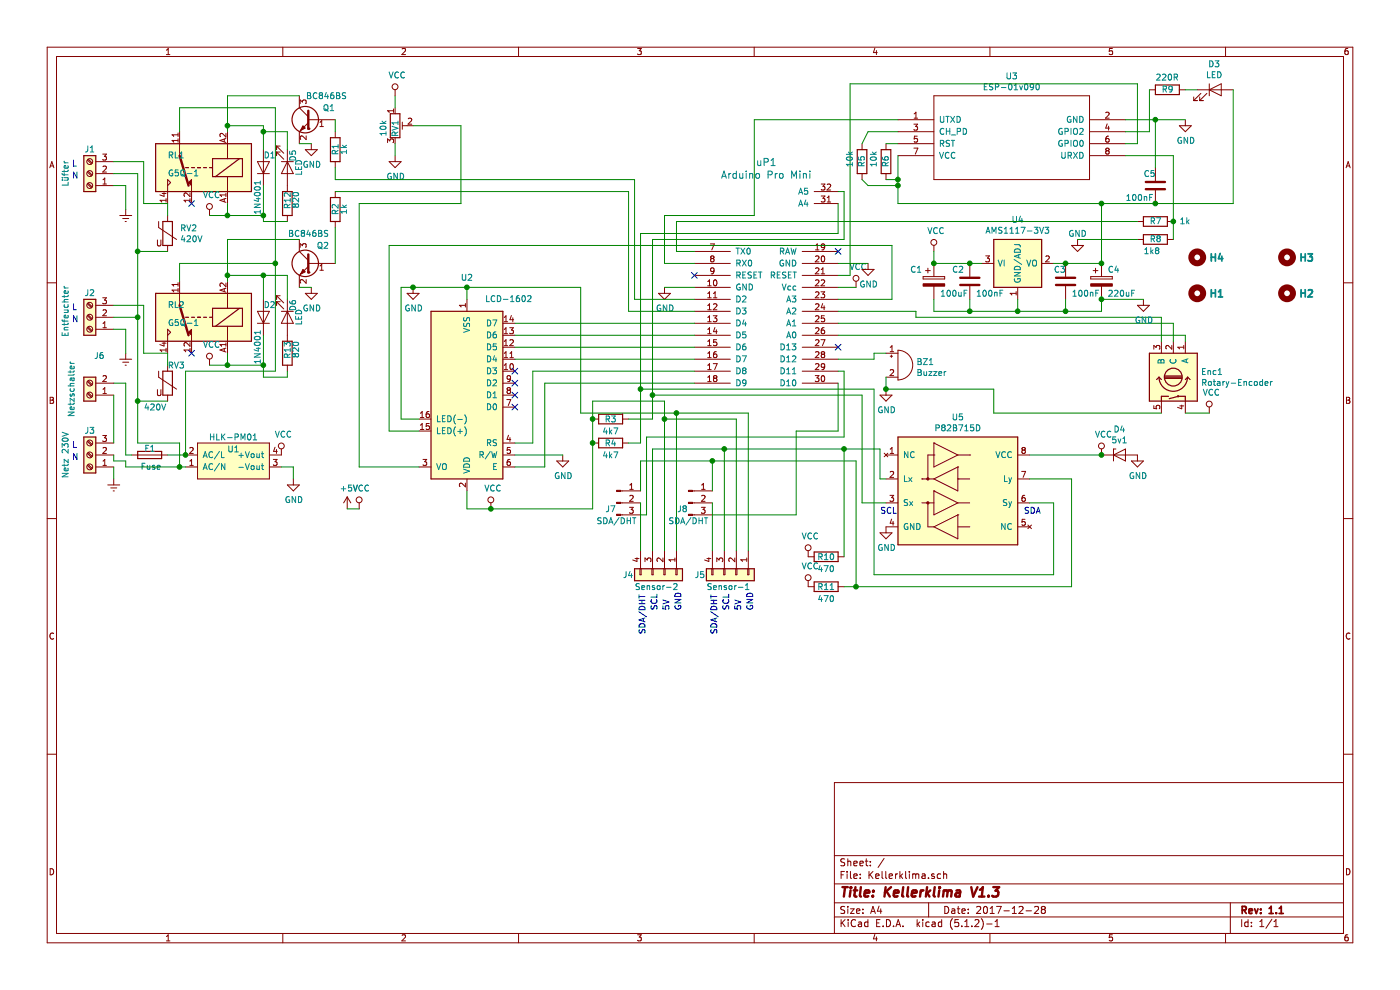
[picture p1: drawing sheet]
EESchema Schematic File Version 4
LIBS:Kellerklima-cache
EELAYER 26 0
EELAYER END
$Descr A4 11693 8268
encoding utf-8
Sheet 1 1
Title "Kellerklima V1.3"
Date "2017-12-28"
Rev "1.1"
Comp ""
Comment1 ""
Comment2 ""
Comment3 ""
Comment4 ""
$EndDescr
$Comp
L ac-dc:IRM-02-3.3 U1
U 1 1
P 1550 3900
F 0 "U1" H 1950 4050 50  0000 C CNN
F 1 "HLK-PM01" H 1950 4150 50  0000 C CNN
F 2 "Converters_DCDC_ACDC:ACDC-Converter_MeanWell-IRM-02-x" H 1550 3600 50  0001 C CNN
F 3 "" H 1550 3500 50  0001 C CNN
	1    1550 3900
	1    0    0    -1  
$EndComp
$Comp
L Connector:Screw_Terminal_01x03 J3
U 1 1
P 750 3800
F 0 "J3" H 750 3600 50  0000 C CNN
F 1 "Netz 230V" V 950 3800 50  0000 C CNN
F 2 "TerminalBlock_Phoenix:TerminalBlock_Phoenix_MKDS1.5-3pol" H 750 3475 50  0001 C CNN
F 3 "" H 725 3900 50  0001 C CNN
	1    750  3800
	-1   0    0    1   
$EndComp
$Comp
L Connector:Screw_Terminal_01x03 J1
U 1 1
P 750 1450
F 0 "J1" H 750 1250 50  0000 C CNN
F 1 "Lüfter" V 950 1450 50  0000 C CNN
F 2 "TerminalBlock_Phoenix:TerminalBlock_Phoenix_MKDS1.5-3pol" H 750 1125 50  0001 C CNN
F 3 "" H 725 1550 50  0001 C CNN
	1    750  1450
	-1   0    0    1   
$EndComp
$Comp
L Connector:Screw_Terminal_01x03 J2
U 1 1
P 750 2650
F 0 "J2" H 750 2450 50  0000 C CNN
F 1 "Entfeuchter" V 950 2600 50  0000 C CNN
F 2 "TerminalBlock_Phoenix:TerminalBlock_Phoenix_MKDS1.5-3pol" H 750 2325 50  0001 C CNN
F 3 "" H 725 2750 50  0001 C CNN
	1    750  2650
	-1   0    0    1   
$EndComp
$Comp
L device:Buzzer BZ1
U 1 1
P 7500 3050
F 0 "BZ1" H 7653 3079 50  0000 L CNN
F 1 "Buzzer" H 7653 2988 50  0000 L CNN
F 2 "" V 7475 3150 50  0001 C CNN
F 3 "" V 7475 3150 50  0001 C CNN
	1    7500 3050
	1    0    0    -1  
$EndComp
$Comp
L Display:WC1602A U2
U 1 1
P 3900 3300
F 0 "U2" H 3900 2322 50  0000 C CNN
F 1 "LCD-1602" H 3550 2500 50  0000 C CNN
F 2 "Displays:WC1602A" H 3920 2380 50  0001 C CNN
F 3 "" H 4400 3000 50  0001 C CNN
	1    3900 3300
	-1   0    0    1   
$EndComp
$Comp
L device:Fuse F1
U 1 1
P 1250 3800
F 0 "F1" V 1300 3750 50  0000 L CNN
F 1 "Fuse" V 1150 3700 50  0000 L CNN
F 2 "" V 1180 3800 50  0001 C CNN
F 3 "" H 1250 3800 50  0001 C CNN
	1    1250 3800
	0    -1   -1   0   
$EndComp
$Comp
L Kellerklima-rescue:POT_TRIM-device RV1
U 1 1
P 3300 1050
F 0 "RV1" V 3300 1100 50  0000 R CNN
F 1 "10k" V 3200 1100 50  0000 R CNN
F 2 "" H 3300 1050 50  0001 C CNN
F 3 "" H 3300 1050 50  0001 C CNN
	1    3300 1050
	1    0    0    -1  
$EndComp
$Comp
L Kellerklima-rescue:ARDUPROMINI-6-ArduProMiniTKB uP1
U 1 1
P 7000 1000
F 0 "uP1" H 6400 647 60  0000 C CNN
F 1 "Arduino Pro Mini" H 6400 541 60  0000 C CNN
F 2 "" H 6111 941 60  0001 C CNN
F 3 "" H 7000 1000 60  0000 C CNN
	1    7000 1000
	1    0    0    -1  
$EndComp
$Comp
L Kellerklima-rescue:ESP-01v090-ESP8266 U3
U 1 1
P 8450 1150
F 0 "U3" H 8450 1665 50  0000 C CNN
F 1 "ESP-01v090" H 8450 1574 50  0000 C CNN
F 2 "Connector_PinSocket_2.54mm:PinSocket_2x04_P2.54mm_Vertical" H 8450 1150 50  0001 C CNN
F 3 "" H 8450 1150 50  0001 C CNN
	1    8450 1150
	1    0    0    -1  
$EndComp
$Comp
L power:VCC #PWR019
U 1 1
P 7150 2400
F 0 "#PWR019" H 7150 2250 50  0001 C CNN
F 1 "VCC" H 7167 2573 50  0000 C CNN
F 2 "" H 7150 2400 50  0001 C CNN
F 3 "" H 7150 2400 50  0001 C CNN
	1    7150 2400
	1    0    0    -1  
$EndComp
$Comp
L power:VCC #PWR017
U 1 1
P 4100 4250
F 0 "#PWR017" H 4100 4100 50  0001 C CNN
F 1 "VCC" H 4117 4423 50  0000 C CNN
F 2 "" H 4100 4250 50  0001 C CNN
F 3 "" H 4100 4250 50  0001 C CNN
	1    4100 4250
	1    0    0    -1  
$EndComp
$Comp
L power:VCC #PWR014
U 1 1
P 3300 800
F 0 "#PWR014" H 3300 650 50  0001 C CNN
F 1 "VCC" H 3317 973 50  0000 C CNN
F 2 "" H 3300 800 50  0001 C CNN
F 3 "" H 3300 800 50  0001 C CNN
	1    3300 800 
	1    0    0    -1  
$EndComp
$Comp
L power:VCC #PWR08
U 1 1
P 2350 3800
F 0 "#PWR08" H 2350 3650 50  0001 C CNN
F 1 "VCC" H 2367 3973 50  0000 C CNN
F 2 "" H 2350 3800 50  0001 C CNN
F 3 "" H 2350 3800 50  0001 C CNN
	1    2350 3800
	1    0    0    -1  
$EndComp
$Comp
L power:GND #PWR09
U 1 1
P 2450 4000
F 0 "#PWR09" H 2450 3750 50  0001 C CNN
F 1 "GND" H 2455 3827 50  0000 C CNN
F 2 "" H 2450 4000 50  0001 C CNN
F 3 "" H 2450 4000 50  0001 C CNN
	1    2450 4000
	1    0    0    -1  
$EndComp
$Comp
L power:GND #PWR016
U 1 1
P 3450 2400
F 0 "#PWR016" H 3450 2150 50  0001 C CNN
F 1 "GND" H 3455 2227 50  0000 C CNN
F 2 "" H 3450 2400 50  0001 C CNN
F 3 "" H 3450 2400 50  0001 C CNN
	1    3450 2400
	1    0    0    -1  
$EndComp
$Comp
L power:GND #PWR020
U 1 1
P 7250 2200
F 0 "#PWR020" H 7250 1950 50  0001 C CNN
F 1 "GND" H 7255 2027 50  0000 C CNN
F 2 "" H 7250 2200 50  0001 C CNN
F 3 "" H 7250 2200 50  0001 C CNN
	1    7250 2200
	1    0    0    -1  
$EndComp
$Comp
L power:GND #PWR018
U 1 1
P 5550 2400
F 0 "#PWR018" H 5550 2150 50  0001 C CNN
F 1 "GND" H 5555 2227 50  0000 C CNN
F 2 "" H 5550 2400 50  0001 C CNN
F 3 "" H 5550 2400 50  0001 C CNN
	1    5550 2400
	1    0    0    -1  
$EndComp
$Comp
L power:GND #PWR015
U 1 1
P 3300 1300
F 0 "#PWR015" H 3300 1050 50  0001 C CNN
F 1 "GND" H 3305 1127 50  0000 C CNN
F 2 "" H 3300 1300 50  0001 C CNN
F 3 "" H 3300 1300 50  0001 C CNN
	1    3300 1300
	1    0    0    -1  
$EndComp
$Comp
L power:GND #PWR026
U 1 1
P 9900 1000
F 0 "#PWR026" H 9900 750 50  0001 C CNN
F 1 "GND" H 9905 827 50  0000 C CNN
F 2 "" H 9900 1000 50  0001 C CNN
F 3 "" H 9900 1000 50  0001 C CNN
	1    9900 1000
	1    0    0    -1  
$EndComp
$Comp
L Kellerklima-rescue:LM1117-3.3-AMS1117-3V3 U4
U 1 1
P 8500 2200
F 0 "U4" H 8500 2567 50  0000 C CNN
F 1 "AMS1117-3V3" H 8500 2476 50  0000 C CNN
F 2 "" H 8500 2476 50  0001 C CNN
F 3 "" H 8500 2476 50  0001 C CNN
F 4 "LM1117 800-mA Low-Dropout Linear Regulator" H 8900 2250 61  0001 C CNN "DESC"
F 5 "Texas Instruments" H 8700 2050 61  0001 C CNN "MFG_NAME"
F 6 "LM1117" H 8800 2150 61  0001 C CNN "MPN"
	1    8500 2200
	1    0    0    -1  
$EndComp
$Comp
L device:CP C1
U 1 1
P 7800 2350
F 0 "C1" H 7600 2450 50  0000 L CNN
F 1 "100uF" H 7850 2250 50  0000 L CNN
F 2 "" H 7838 2200 50  0001 C CNN
F 3 "" H 7800 2350 50  0001 C CNN
	1    7800 2350
	1    0    0    -1  
$EndComp
$Comp
L device:CP C4
U 1 1
P 9200 2350
F 0 "C4" H 9250 2450 50  0000 L CNN
F 1 "220uF" H 9250 2250 50  0000 L CNN
F 2 "" H 9238 2200 50  0001 C CNN
F 3 "" H 9200 2350 50  0001 C CNN
	1    9200 2350
	1    0    0    -1  
$EndComp
$Comp
L device:C C2
U 1 1
P 8100 2350
F 0 "C2" H 7950 2450 50  0000 L CNN
F 1 "100nF" H 8150 2250 50  0000 L CNN
F 2 "" H 8138 2200 50  0001 C CNN
F 3 "" H 8100 2350 50  0001 C CNN
	1    8100 2350
	1    0    0    -1  
$EndComp
$Comp
L device:C C3
U 1 1
P 8900 2350
F 0 "C3" H 8800 2450 50  0000 L CNN
F 1 "100nF" H 8950 2250 50  0000 L CNN
F 2 "" H 8938 2200 50  0001 C CNN
F 3 "" H 8900 2350 50  0001 C CNN
	1    8900 2350
	1    0    0    -1  
$EndComp
$Comp
L Relay:FINDER-40.51 RL1
U 1 1
P 1700 1400
F 0 "RL1" H 2000 1300 50  0000 R CNN
F 1 "G5Q-1" H 2000 1450 50  0000 R CNN
F 2 "Relays_THT:Relay_SPDT_Finder_40.51" H 2350 1550 50  0001 L CNN
F 3 "" H 1470 1691 50  0001 R CNN
	1    1700 1400
	-1   0    0    1   
$EndComp
$Comp
L Relay:FINDER-40.51 RL2
U 1 1
P 1700 2650
F 0 "RL2" H 2000 2550 50  0000 R CNN
F 1 "G5Q-1" H 2000 2700 50  0000 R CNN
F 2 "Relays_THT:Relay_SPDT_Finder_40.51" H 2350 2800 50  0001 L CNN
F 3 "" H 1470 2941 50  0001 R CNN
	1    1700 2650
	-1   0    0    1   
$EndComp
Wire Wire Line
	1200 1700 1400 1700
Wire Wire Line
	1200 2950 1400 2950
$Comp
L power:Earth #PWR05
U 1 1
P 950 4000
F 0 "#PWR05" H 950 3750 50  0001 C CNN
F 1 "Earth" H 950 3850 50  0001 C CNN
F 2 "" H 950 4000 50  0001 C CNN
F 3 "" H 950 4000 50  0001 C CNN
	1    950  4000
	1    0    0    -1  
$EndComp
$Comp
L power:Earth #PWR03
U 1 1
P 1050 1750
F 0 "#PWR03" H 1050 1500 50  0001 C CNN
F 1 "Earth" H 1050 1600 50  0001 C CNN
F 2 "" H 1050 1750 50  0001 C CNN
F 3 "" H 1050 1750 50  0001 C CNN
	1    1050 1750
	1    0    0    -1  
$EndComp
$Comp
L power:Earth #PWR04
U 1 1
P 1050 2950
F 0 "#PWR04" H 1050 2700 50  0001 C CNN
F 1 "Earth" H 1050 2800 50  0001 C CNN
F 2 "" H 1050 2950 50  0001 C CNN
F 3 "" H 1050 2950 50  0001 C CNN
	1    1050 2950
	1    0    0    -1  
$EndComp
Wire Wire Line
	1150 3700 1150 3350
Wire Wire Line
	1150 2650 950  2650
Wire Wire Line
	1150 2650 1150 2100
Wire Wire Line
	1150 1450 950  1450
Connection ~ 1150 2650
Wire Wire Line
	1150 3700 1500 3700
Wire Wire Line
	1400 3800 1550 3800
Wire Wire Line
	1550 3800 1550 3100
Wire Wire Line
	1550 3100 2300 3100
Wire Wire Line
	2300 3100 2300 2200
Wire Wire Line
	2300 2200 1500 2200
Connection ~ 1550 3800
Connection ~ 2300 2200
Wire Wire Line
	3300 800  3300 900 
Wire Wire Line
	3300 1200 3300 1300
Wire Wire Line
	2350 3900 2450 3900
Wire Wire Line
	2450 3900 2450 4000
Wire Wire Line
	5800 2400 5550 2400
Wire Wire Line
	7000 2400 7150 2400
Wire Wire Line
	8100 2200 8200 2200
Wire Wire Line
	8500 2500 8500 2600
Wire Wire Line
	8500 2600 8100 2600
Wire Wire Line
	8100 2600 8100 2500
Connection ~ 8500 2600
Wire Wire Line
	8500 2600 8900 2600
Wire Wire Line
	8900 2600 8900 2500
Wire Wire Line
	8900 2600 9200 2600
Wire Wire Line
	9200 2600 9200 2500
Connection ~ 8900 2600
Wire Wire Line
	8100 2600 7800 2600
Wire Wire Line
	7800 2600 7800 2500
Connection ~ 8100 2600
Wire Wire Line
	7800 2200 8100 2200
Connection ~ 8100 2200
Wire Wire Line
	8800 2200 8900 2200
Wire Wire Line
	8900 2200 9200 2200
Connection ~ 8900 2200
$Comp
L power:GND #PWR025
U 1 1
P 9000 2000
F 0 "#PWR025" H 9000 1750 50  0001 C CNN
F 1 "GND" H 9000 2050 50  0000 C CNN
F 2 "" H 9000 2000 50  0001 C CNN
F 3 "" H 9000 2000 50  0001 C CNN
	1    9000 2000
	1    0    0    -1  
$EndComp
$Comp
L power:VCC #PWR022
U 1 1
P 7800 2100
F 0 "#PWR022" H 7800 1950 50  0001 C CNN
F 1 "VCC" H 7817 2273 50  0000 C CNN
F 2 "" H 7800 2100 50  0001 C CNN
F 3 "" H 7800 2100 50  0001 C CNN
	1    7800 2100
	1    0    0    -1  
$EndComp
Wire Wire Line
	7800 2100 7800 2200
Connection ~ 7800 2200
Wire Wire Line
	9200 2200 9200 1700
Wire Wire Line
	9200 1700 7500 1700
Wire Wire Line
	7500 1700 7500 1550
Connection ~ 9200 2200
Wire Wire Line
	9400 1000 9650 1000
Wire Wire Line
	3450 1050 3850 1050
$Comp
L Transistor:BC817W Q1
U 1 1
P 2600 1000
F 0 "Q1" H 2400 1100 50  0000 L CNN
F 1 "BC846BS" H 2300 1200 50  0000 L CNN
F 2 "TO_SOT_Packages_SMD:SOT-323" H 2800 1100 50  0001 C CNN
F 3 "" H 2600 1000 50  0001 C CNN
	1    2600 1000
	-1   0    0    -1  
$EndComp
$Comp
L Transistor:BC817W Q2
U 1 1
P 2600 2200
F 0 "Q2" H 2450 2350 50  0000 L CNN
F 1 "BC846BS" H 2450 2450 50  0000 L CNN
F 2 "TO_SOT_Packages_SMD:SOT-323" H 2800 2300 50  0001 C CNN
F 3 "" H 2600 2200 50  0001 C CNN
	1    2600 2200
	-1   0    0    -1  
$EndComp
Wire Wire Line
	2300 900  2300 2200
$Comp
L device:R R1
U 1 1
P 2800 1250
F 0 "R1" V 2800 1200 50  0000 L CNN
F 1 "1k" V 2870 1205 50  0000 L CNN
F 2 "" V 2730 1250 50  0001 C CNN
F 3 "" H 2800 1250 50  0001 C CNN
	1    2800 1250
	1    0    0    -1  
$EndComp
$Comp
L device:R R2
U 1 1
P 2800 1750
F 0 "R2" V 2800 1700 50  0000 L CNN
F 1 "1k" V 2870 1705 50  0000 L CNN
F 2 "" V 2730 1750 50  0001 C CNN
F 3 "" H 2800 1750 50  0001 C CNN
	1    2800 1750
	1    0    0    -1  
$EndComp
Wire Wire Line
	2800 1000 2800 1100
Wire Wire Line
	2800 1400 2800 1500
Wire Wire Line
	2800 1500 5300 1500
Wire Wire Line
	2800 1600 5250 1600
$Comp
L power:GND #PWR011
U 1 1
P 2600 2400
F 0 "#PWR011" H 2600 2150 50  0001 C CNN
F 1 "GND" H 2605 2227 50  0000 C CNN
F 2 "" H 2600 2400 50  0001 C CNN
F 3 "" H 2600 2400 50  0001 C CNN
	1    2600 2400
	1    0    0    -1  
$EndComp
$Comp
L power:GND #PWR010
U 1 1
P 2600 1200
F 0 "#PWR010" H 2600 950 50  0001 C CNN
F 1 "GND" H 2605 1027 50  0000 C CNN
F 2 "" H 2600 1200 50  0001 C CNN
F 3 "" H 2600 1200 50  0001 C CNN
	1    2600 1200
	1    0    0    -1  
$EndComp
Wire Wire Line
	2500 1200 2600 1200
Wire Wire Line
	2500 2400 2600 2400
$Comp
L power:VCC #PWR06
U 1 1
P 1750 1800
F 0 "#PWR06" H 1750 1650 50  0001 C CNN
F 1 "VCC" H 1767 1973 50  0000 C CNN
F 2 "" H 1750 1800 50  0001 C CNN
F 3 "" H 1750 1800 50  0001 C CNN
	1    1750 1800
	1    0    0    -1  
$EndComp
$Comp
L power:VCC #PWR07
U 1 1
P 1750 3050
F 0 "#PWR07" H 1750 2900 50  0001 C CNN
F 1 "VCC" H 1767 3223 50  0000 C CNN
F 2 "" H 1750 3050 50  0001 C CNN
F 3 "" H 1750 3050 50  0001 C CNN
	1    1750 3050
	1    0    0    -1  
$EndComp
Wire Wire Line
	1750 1800 1900 1800
Wire Wire Line
	1900 1800 1900 1700
Wire Wire Line
	1750 3050 1900 3050
Wire Wire Line
	1900 3050 1900 2950
$Comp
L Diode:1N4001 D2
U 1 1
P 2200 2650
F 0 "D2" V 2300 2650 50  0000 R CNN
F 1 "1N4001" H 2100 2700 50  0000 R CNN
F 2 "Diode_THT:D_DO-41_SOD81_P10.16mm_Horizontal" H 2200 2475 50  0001 C CNN
F 3 "" H 2200 2650 50  0001 C CNN
	1    2200 2650
	0    -1   -1   0   
$EndComp
$Comp
L Diode:1N4001 D1
U 1 1
P 2200 1400
F 0 "D1" V 2300 1400 50  0000 R CNN
F 1 "1N4001" H 2100 1450 50  0000 R CNN
F 2 "Diode_THT:D_DO-41_SOD81_P10.16mm_Horizontal" H 2200 1225 50  0001 C CNN
F 3 "" H 2200 1400 50  0001 C CNN
	1    2200 1400
	0    -1   -1   0   
$EndComp
Wire Wire Line
	1900 3050 2200 3050
Connection ~ 1900 3050
Wire Wire Line
	1900 1800 2200 1800
Connection ~ 1900 1800
Wire Wire Line
	2200 1250 2200 1100
Wire Wire Line
	2800 1900 2800 2200
$Comp
L power:VCC #PWR023
U 1 1
P 10100 3450
F 0 "#PWR023" H 10100 3300 50  0001 C CNN
F 1 "VCC" H 10117 3623 50  0000 C CNN
F 2 "" H 10100 3450 50  0001 C CNN
F 3 "" H 10100 3450 50  0001 C CNN
	1    10100 3450
	1    0    0    -1  
$EndComp
$Comp
L power:GND #PWR021
U 1 1
P 7400 3250
F 0 "#PWR021" H 7400 3000 50  0001 C CNN
F 1 "GND" H 7405 3077 50  0000 C CNN
F 2 "" H 7400 3250 50  0001 C CNN
F 3 "" H 7400 3250 50  0001 C CNN
	1    7400 3250
	1    0    0    -1  
$EndComp
Wire Wire Line
	7400 3250 8300 3250
Wire Wire Line
	7250 2200 7000 2200
Wire Wire Line
	5300 1500 5300 2500
Wire Wire Line
	5300 2500 5800 2500
Wire Wire Line
	5250 1600 5250 2600
Wire Wire Line
	5250 2600 5800 2600
Wire Wire Line
	7650 2650 7650 2600
Wire Wire Line
	7650 2600 7000 2600
Wire Wire Line
	7400 3150 7400 3250
$Comp
L Kellerklima-rescue:Conn_01x04-Connector J5
U 1 1
P 6150 4800
F 0 "J5" V 6150 4450 50  0000 L CNN
F 1 "Sensor-1" V 6250 4550 50  0000 L CNN
F 2 "" H 6150 5000 50  0001 C CNN
F 3 "" H 6150 5000 50  0001 C CNN
	1    6150 4800
	0    1    1    0   
$EndComp
$Comp
L Kellerklima-rescue:Conn_01x04-Connector J4
U 1 1
P 5550 4800
F 0 "J4" V 5550 4450 50  0000 L CNN
F 1 "Sensor-2" V 5650 4550 50  0000 L CNN
F 2 "" H 5550 5000 50  0001 C CNN
F 3 "" H 5550 5000 50  0001 C CNN
	1    5550 4800
	0    1    1    0   
$EndComp
Wire Wire Line
	7050 3100 7000 3100
Wire Wire Line
	5650 3450 4850 3450
Connection ~ 5550 3500
Wire Wire Line
	7000 1700 7000 1950
Wire Wire Line
	7000 1950 5350 1950
Wire Wire Line
	5350 1950 5350 3250
Wire Wire Line
	7000 1600 7050 1600
Wire Wire Line
	7050 1600 7050 2000
Wire Wire Line
	7050 2000 5450 2000
$Comp
L device:R R4
U 1 1
P 5100 3700
F 0 "R4" V 5100 3700 50  0000 C CNN
F 1 "4k7" V 5200 3700 50  0000 C CNN
F 2 "" V 5030 3700 50  0001 C CNN
F 3 "" H 5100 3700 50  0001 C CNN
	1    5100 3700
	0    1    1    0   
$EndComp
$Comp
L device:R R3
U 1 1
P 5100 3500
F 0 "R3" V 5100 3500 50  0000 C CNN
F 1 "4k7" V 5200 3500 50  0000 C CNN
F 2 "" V 5030 3500 50  0001 C CNN
F 3 "" H 5100 3500 50  0001 C CNN
	1    5100 3500
	0    1    1    0   
$EndComp
Wire Wire Line
	5250 3700 5350 3700
Wire Wire Line
	5250 3500 5450 3500
Wire Wire Line
	3850 1050 3850 1700
Wire Wire Line
	3850 1700 3000 1700
Wire Wire Line
	3000 1700 3000 3900
Wire Wire Line
	3000 3900 3500 3900
Wire Wire Line
	3450 2400 3900 2400
Wire Wire Line
	3900 2400 3900 2500
Wire Wire Line
	3500 3500 3350 3500
Wire Wire Line
	3350 3500 3350 2400
Wire Wire Line
	3350 2400 3450 2400
Connection ~ 3450 2400
Wire Wire Line
	3900 4100 3900 4250
Wire Wire Line
	3900 4250 4100 4250
Wire Wire Line
	4850 2400 3900 2400
Wire Wire Line
	4850 2400 4850 3450
Connection ~ 3900 2400
Wire Wire Line
	4950 3700 4950 4250
Wire Wire Line
	4950 4250 4100 4250
Connection ~ 4100 4250
Wire Wire Line
	4300 2700 5800 2700
Wire Wire Line
	4300 2800 5800 2800
Wire Wire Line
	4300 2900 5800 2900
Wire Wire Line
	4300 3000 5800 3000
Connection ~ 4950 3700
Wire Wire Line
	4950 3500 4950 3700
Connection ~ 5650 3450
Connection ~ 4950 3500
Wire Wire Line
	6650 3600 7000 3600
Wire Wire Line
	7050 3100 7050 3650
Wire Wire Line
	7000 3200 7000 3600
Wire Wire Line
	4950 3350 5550 3350
Wire Wire Line
	4950 3350 4950 3500
Wire Wire Line
	5550 3350 5550 3500
Wire Wire Line
	4450 3700 4450 3100
Wire Wire Line
	4450 3100 5800 3100
Wire Wire Line
	4300 3700 4450 3700
Wire Wire Line
	4300 3900 4550 3900
Wire Wire Line
	4550 3900 4550 3200
Wire Wire Line
	4550 3200 5800 3200
Wire Wire Line
	7000 2500 7450 2500
Wire Wire Line
	7450 2500 7450 2050
Wire Wire Line
	7450 2050 3250 2050
Wire Wire Line
	3250 2050 3250 3600
Wire Wire Line
	3250 3600 3500 3600
$Comp
L device:C C5
U 1 1
P 9650 1550
F 0 "C5" H 9550 1650 50  0000 L CNN
F 1 "100nF" H 9400 1450 50  0000 L CNN
F 2 "" H 9688 1400 50  0001 C CNN
F 3 "" H 9650 1550 50  0001 C CNN
	1    9650 1550
	1    0    0    -1  
$EndComp
Wire Wire Line
	9200 1700 9650 1700
Connection ~ 9200 1700
Wire Wire Line
	9650 1400 9650 1000
Connection ~ 9650 1000
Wire Wire Line
	9650 1000 9900 1000
$Comp
L device:R R6
U 1 1
P 7400 1350
F 0 "R6" V 7400 1400 50  0000 R CNN
F 1 "10k" V 7500 1400 50  0000 R CNN
F 2 "" V 7330 1350 50  0001 C CNN
F 3 "" H 7400 1350 50  0001 C CNN
	1    7400 1350
	-1   0    0    1   
$EndComp
Wire Wire Line
	7400 1200 7500 1200
Wire Wire Line
	7400 1500 7500 1500
Connection ~ 7500 1500
Wire Wire Line
	7500 1500 7500 1300
Wire Wire Line
	7500 1000 6300 1000
Wire Wire Line
	6300 1000 6300 1800
Wire Wire Line
	6300 1800 5550 1800
Wire Wire Line
	5550 1800 5550 2200
Wire Wire Line
	5550 2200 5800 2200
Wire Wire Line
	9400 1200 9500 1200
Wire Wire Line
	9500 1200 9500 700 
Wire Wire Line
	9500 700  7100 700 
Wire Wire Line
	7100 700  7100 2300
Wire Wire Line
	7100 2300 7000 2300
$Comp
L device:LED D3
U 1 1
P 10150 750
F 0 "D3" H 10141 966 50  0000 C CNN
F 1 "LED" H 10141 875 50  0000 C CNN
F 2 "" H 10150 750 50  0001 C CNN
F 3 "" H 10150 750 50  0001 C CNN
	1    10150 750 
	1    0    0    -1  
$EndComp
$Comp
L device:R R9
U 1 1
P 9750 750
F 0 "R9" V 9750 800 50  0000 R CNN
F 1 "220R" V 9850 850 50  0000 R CNN
F 2 "" V 9680 750 50  0001 C CNN
F 3 "" H 9750 750 50  0001 C CNN
	1    9750 750 
	0    -1   -1   0   
$EndComp
Wire Wire Line
	9900 750  10000 750 
Wire Wire Line
	9600 750  9600 1100
Wire Wire Line
	9600 1100 9400 1100
Wire Wire Line
	10300 750  10300 1700
Wire Wire Line
	10300 1700 9650 1700
Connection ~ 9650 1700
Wire Wire Line
	7500 1100 7250 1100
Wire Wire Line
	7250 1550 7500 1550
Connection ~ 7500 1550
Wire Wire Line
	7500 1550 7500 1500
$Comp
L device:R R7
U 1 1
P 9650 1850
F 0 "R7" V 9650 1900 50  0000 R CNN
F 1 "1k" V 9650 1650 50  0000 R CNN
F 2 "" V 9580 1850 50  0001 C CNN
F 3 "" H 9650 1850 50  0001 C CNN
	1    9650 1850
	0    -1   -1   0   
$EndComp
$Comp
L device:R R8
U 1 1
P 9650 2000
F 0 "R8" V 9650 2050 50  0000 R CNN
F 1 "1k8" V 9550 2100 50  0000 R CNN
F 2 "" V 9580 2000 50  0001 C CNN
F 3 "" H 9650 2000 50  0001 C CNN
	1    9650 2000
	0    -1   -1   0   
$EndComp
Wire Wire Line
	9500 1850 5650 1850
Wire Wire Line
	5650 1850 5650 2100
Wire Wire Line
	5650 2100 5800 2100
Wire Wire Line
	9800 1850 9800 1300
Wire Wire Line
	9800 1300 9400 1300
Wire Wire Line
	9800 1850 9800 2000
Connection ~ 9800 1850
$Comp
L device:R R5
U 1 1
P 7200 1350
F 0 "R5" V 7200 1400 50  0000 R CNN
F 1 "10k" V 7300 1400 50  0000 R CNN
F 2 "" V 7130 1350 50  0001 C CNN
F 3 "" H 7200 1350 50  0001 C CNN
	1    7200 1350
	-1   0    0    1   
$EndComp
Wire Wire Line
	7200 1500 7250 1550
Wire Wire Line
	7200 1200 7250 1100
NoConn ~ 5800 2300
NoConn ~ 7000 2100
NoConn ~ 4300 3100
NoConn ~ 4300 3200
NoConn ~ 4300 3300
NoConn ~ 4300 3400
Text Notes 600  3750 0    50   ~ 0
L
Text Notes 600  3850 0    50   ~ 0
N
Text Notes 600  2700 0    50   ~ 0
N
Text Notes 600  1500 0    50   ~ 0
N
Text Notes 600  2600 0    50   ~ 0
L
Text Notes 600  1400 0    50   ~ 0
L
$Comp
L power:+5V #PWR012
U 1 1
P 2900 4250
F 0 "#PWR012" H 2900 4100 50  0001 C CNN
F 1 "+5V" H 2915 4423 50  0000 C CNN
F 2 "" H 2900 4250 50  0001 C CNN
F 3 "" H 2900 4250 50  0001 C CNN
	1    2900 4250
	1    0    0    -1  
$EndComp
$Comp
L power:VCC #PWR013
U 1 1
P 3000 4250
F 0 "#PWR013" H 3000 4100 50  0001 C CNN
F 1 "VCC" H 3017 4423 50  0000 C CNN
F 2 "" H 3000 4250 50  0001 C CNN
F 3 "" H 3000 4250 50  0001 C CNN
	1    3000 4250
	1    0    0    -1  
$EndComp
Wire Wire Line
	2900 4250 3000 4250
NoConn ~ 1600 1700
NoConn ~ 1600 2950
NoConn ~ 7000 2900
Wire Wire Line
	950  1350 1200 1350
Wire Wire Line
	1200 1350 1200 1700
Wire Wire Line
	950  1550 1050 1550
Wire Wire Line
	1050 1550 1050 1750
Wire Wire Line
	1200 2550 950  2550
Wire Wire Line
	1200 2550 1200 2950
Wire Wire Line
	1050 2750 950  2750
Wire Wire Line
	1050 2750 1050 2950
$Comp
L device:Varistor RV2
U 1 1
P 1400 1950
F 0 "RV2" H 1503 1996 50  0000 L CNN
F 1 "420V" H 1503 1905 50  0000 L CNN
F 2 "Varistor:RV_Disc_D7mm_W3.9mm_P5mm" V 1330 1950 50  0001 C CNN
F 3 "" H 1400 1950 50  0001 C CNN
	1    1400 1950
	1    0    0    -1  
$EndComp
$Comp
L device:Varistor RV3
U 1 1
P 1400 3200
F 0 "RV3" H 1400 3350 50  0000 L CNN
F 1 "420V" H 1200 3000 50  0000 L CNN
F 2 "Varistor:RV_Disc_D7mm_W3.9mm_P5mm" V 1330 3200 50  0001 C CNN
F 3 "" H 1400 3200 50  0001 C CNN
	1    1400 3200
	1    0    0    -1  
$EndComp
Wire Wire Line
	1400 1800 1400 1700
Wire Wire Line
	1400 2100 1150 2100
Connection ~ 1150 2100
Wire Wire Line
	1150 2100 1150 1450
Wire Wire Line
	1400 3350 1150 3350
Connection ~ 1150 3350
Wire Wire Line
	1150 3350 1150 2650
Connection ~ 1900 1050
Wire Wire Line
	1900 1050 1900 1100
Wire Wire Line
	2200 1800 2200 1550
Wire Wire Line
	1900 2300 2200 2300
Wire Wire Line
	2200 2300 2200 2500
Wire Wire Line
	1900 2000 2500 2000
Wire Wire Line
	1500 3900 1500 3700
$Comp
L Connector:Screw_Terminal_01x02 J6
U 1 1
P 750 3300
F 0 "J6" H 670 2975 50  0000 C CNN
F 1 "Netzschalter" V 900 3250 50  0000 C CNN
F 2 "TerminalBlock_Phoenix:TerminalBlock_Phoenix_MKDS1.5-2pol" H 750 3300 50  0001 C CNN
F 3 "" H 750 3300 50  0001 C CNN
	1    750  3300
	-1   0    0    1   
$EndComp
Wire Wire Line
	950  3200 1050 3200
Wire Wire Line
	1050 3200 1050 3800
Wire Wire Line
	1050 3800 1100 3800
Wire Wire Line
	950  3300 950  3700
Wire Wire Line
	950  3900 950  4000
Wire Wire Line
	950  3800 950  3850
Wire Wire Line
	950  3850 1050 3850
Wire Wire Line
	1050 3850 1050 3900
Wire Wire Line
	1050 3900 1500 3900
Connection ~ 1500 3900
Wire Wire Line
	1500 3900 1550 3900
$Comp
L Kellerklima-rescue:Mounting_Hole-mechanical H3
U 1 1
P 10750 2150
F 0 "H3" H 10850 2150 60  0000 L CNB
F 1 "Hole" H 10800 2050 40  0001 L TNN
F 2 "" H 10800 1975 40  0001 L TNN
F 3 "" H 10700 2225 60  0001 C CNN
F 4 "Virtual" H 10700 2375 40  0001 L BNN "Family"
	1    10750 2150
	1    0    0    -1  
$EndComp
$Comp
L Kellerklima-rescue:Mounting_Hole-mechanical H2
U 1 1
P 10750 2450
F 0 "H2" H 10850 2450 60  0000 L CNB
F 1 "Hole" H 10800 2350 40  0001 L TNN
F 2 "" H 10800 2275 40  0001 L TNN
F 3 "" H 10700 2525 60  0001 C CNN
F 4 "Virtual" H 10700 2675 40  0001 L BNN "Family"
	1    10750 2450
	1    0    0    -1  
$EndComp
$Comp
L Kellerklima-rescue:Mounting_Hole-mechanical H1
U 1 1
P 10000 2450
F 0 "H1" H 10100 2450 60  0000 L CNB
F 1 "Hole" H 10050 2350 40  0001 L TNN
F 2 "" H 10050 2275 40  0001 L TNN
F 3 "" H 9950 2525 60  0001 C CNN
F 4 "Virtual" H 9950 2675 40  0001 L BNN "Family"
	1    10000 2450
	1    0    0    -1  
$EndComp
$Comp
L Kellerklima-rescue:Mounting_Hole-mechanical H4
U 1 1
P 10000 2150
F 0 "H4" H 10100 2150 60  0000 L CNB
F 1 "Hole" H 10050 2050 40  0001 L TNN
F 2 "" H 10050 1975 40  0001 L TNN
F 3 "" H 9950 2225 60  0001 C CNN
F 4 "Virtual" H 9950 2375 40  0001 L BNN "Family"
	1    10000 2150
	1    0    0    -1  
$EndComp
Wire Wire Line
	1500 2200 1500 2350
Wire Wire Line
	2200 3050 2200 2800
Wire Wire Line
	1900 1050 2200 1050
Wire Wire Line
	1900 800  2500 800 
Wire Wire Line
	1900 800  1900 1050
Wire Wire Line
	2300 900  1500 900 
Wire Wire Line
	1500 900  1500 1100
Connection ~ 1900 2300
Wire Wire Line
	1900 2000 1900 2300
Wire Wire Line
	1400 2950 1400 3050
Wire Wire Line
	1900 2350 1900 2300
$Comp
L Kellerklima-rescue:P82B715D-philips U5
U 1 1
P 8000 4100
F 0 "U5" H 8000 4717 50  0000 C CNN
F 1 "P82B715D" H 8000 4626 50  0000 C CNN
F 2 "" H 8000 4100 50  0001 C CNN
F 3 "" H 8000 4100 50  0001 C CNN
	1    8000 4100
	1    0    0    -1  
$EndComp
Wire Wire Line
	5450 2000 5450 3300
Wire Wire Line
	7200 3300 7200 4200
Wire Wire Line
	7200 4200 7400 4200
Wire Wire Line
	5450 3300 7200 3300
Connection ~ 5450 3300
Wire Wire Line
	5450 3300 5450 3500
Wire Wire Line
	5350 3250 7300 3250
Wire Wire Line
	7300 3250 7300 4800
Wire Wire Line
	7300 4800 8800 4800
Wire Wire Line
	8800 4800 8800 4200
Wire Wire Line
	8800 4200 8600 4200
Connection ~ 5350 3250
Wire Wire Line
	5350 3250 5350 3700
Wire Wire Line
	7350 3750 7350 4000
Wire Wire Line
	7350 4000 7400 4000
Wire Wire Line
	7150 3850 7150 4900
Wire Wire Line
	8950 4900 8950 4000
Wire Wire Line
	8950 4000 8600 4000
$Comp
L device:R R11
U 1 1
P 6900 4900
F 0 "R11" V 6900 4900 50  0000 C CNN
F 1 "470" V 7000 4900 50  0000 C CNN
F 2 "" V 6830 4900 50  0001 C CNN
F 3 "" H 6900 4900 50  0001 C CNN
	1    6900 4900
	0    1    1    0   
$EndComp
$Comp
L device:R R10
U 1 1
P 6900 4650
F 0 "R10" V 6900 4650 50  0000 C CNN
F 1 "470" V 7000 4650 50  0000 C CNN
F 2 "" V 6830 4650 50  0001 C CNN
F 3 "" H 6900 4650 50  0001 C CNN
	1    6900 4650
	0    1    1    0   
$EndComp
Wire Wire Line
	7050 4900 7150 4900
Connection ~ 7150 4900
Wire Wire Line
	7150 4900 8950 4900
Wire Wire Line
	7050 3750 7050 4650
Wire Wire Line
	7050 3750 7350 3750
$Comp
L power:VCC #PWR01
U 1 1
P 6750 4650
F 0 "#PWR01" H 6750 4500 50  0001 C CNN
F 1 "VCC" H 6767 4823 50  0000 C CNN
F 2 "" H 6750 4650 50  0001 C CNN
F 3 "" H 6750 4650 50  0001 C CNN
	1    6750 4650
	1    0    0    -1  
$EndComp
$Comp
L power:VCC #PWR02
U 1 1
P 6750 4900
F 0 "#PWR02" H 6750 4750 50  0001 C CNN
F 1 "VCC" H 6767 5073 50  0000 C CNN
F 2 "" H 6750 4900 50  0001 C CNN
F 3 "" H 6750 4900 50  0001 C CNN
	1    6750 4900
	1    0    0    -1  
$EndComp
$Comp
L device:D_Zener D4
U 1 1
P 9350 3800
F 0 "D4" H 9350 4016 50  0000 C CNN
F 1 "5v1" H 9350 3925 50  0000 C CNN
F 2 "" H 9350 3800 50  0001 C CNN
F 3 "" H 9350 3800 50  0001 C CNN
	1    9350 3800
	1    0    0    -1  
$EndComp
$Comp
L power:GND #PWR024
U 1 1
P 7400 4400
F 0 "#PWR024" H 7400 4150 50  0001 C CNN
F 1 "GND" H 7405 4227 50  0000 C CNN
F 2 "" H 7400 4400 50  0001 C CNN
F 3 "" H 7400 4400 50  0001 C CNN
	1    7400 4400
	1    0    0    -1  
$EndComp
$Comp
L power:GND #PWR028
U 1 1
P 9500 3800
F 0 "#PWR028" H 9500 3550 50  0001 C CNN
F 1 "GND" H 9505 3627 50  0000 C CNN
F 2 "" H 9500 3800 50  0001 C CNN
F 3 "" H 9500 3800 50  0001 C CNN
	1    9500 3800
	1    0    0    -1  
$EndComp
$Comp
L power:VCC #PWR027
U 1 1
P 9200 3800
F 0 "#PWR027" H 9200 3650 50  0001 C CNN
F 1 "VCC" H 9217 3973 50  0000 C CNN
F 2 "" H 9200 3800 50  0001 C CNN
F 3 "" H 9200 3800 50  0001 C CNN
	1    9200 3800
	1    0    0    -1  
$EndComp
Wire Wire Line
	9200 3800 8600 3800
Connection ~ 9200 3800
$Comp
L Kellerklima-rescue:Rotary_Encoder_Switch-device Enc1
U 1 1
P 9800 3150
F 0 "Enc1" V 9754 3380 50  0000 L CNN
F 1 "Rotary-Encoder" V 9845 3380 50  0000 L CNN
F 2 "" H 9700 3310 50  0001 C CNN
F 3 "" H 9800 3410 50  0001 C CNN
	1    9800 3150
	0    1    1    0   
$EndComp
Connection ~ 7400 3250
Wire Wire Line
	8300 3250 8300 3450
Wire Wire Line
	8300 3450 9700 3450
Wire Wire Line
	7000 3000 7300 3000
Wire Wire Line
	7300 3000 7300 2950
Wire Wire Line
	7300 2950 7400 2950
Wire Wire Line
	7000 2800 9900 2800
Wire Wire Line
	7000 2700 9800 2700
Wire Wire Line
	7650 2650 9700 2650
$Comp
L power:GND #PWR029
U 1 1
P 9550 2500
F 0 "#PWR029" H 9550 2250 50  0001 C CNN
F 1 "GND" H 9555 2327 50  0000 C CNN
F 2 "" H 9550 2500 50  0001 C CNN
F 3 "" H 9550 2500 50  0001 C CNN
	1    9550 2500
	1    0    0    -1  
$EndComp
Wire Wire Line
	9550 2500 9200 2500
Connection ~ 9200 2500
Wire Wire Line
	9000 2000 9500 2000
Text Notes 8550 4300 0    50   ~ 0
SDA
Text Notes 7350 4300 0    50   ~ 0
SCL
Text Notes 5500 5100 1    50   ~ 0
SCL
Text Notes 5400 5300 1    50   ~ 0
SDA/DHT
$Comp
L power:GND #PWR030
U 1 1
P 4700 3800
F 0 "#PWR030" H 4700 3550 50  0001 C CNN
F 1 "GND" H 4705 3627 50  0000 C CNN
F 2 "" H 4700 3800 50  0001 C CNN
F 3 "" H 4700 3800 50  0001 C CNN
	1    4700 3800
	1    0    0    -1  
$EndComp
Wire Wire Line
	4300 3800 4700 3800
$Comp
L device:LED D6
U 1 1
P 2400 2650
F 0 "D6" H 2300 2700 50  0000 C CNN
F 1 "LED" H 2400 2750 50  0000 C CNN
F 2 "" H 2400 2650 50  0001 C CNN
F 3 "" H 2400 2650 50  0001 C CNN
	1    2400 2650
	0    1    1    0   
$EndComp
$Comp
L device:LED D5
U 1 1
P 2400 1400
F 0 "D5" H 2300 1450 50  0000 C CNN
F 1 "LED" H 2400 1500 50  0000 C CNN
F 2 "" H 2400 1400 50  0001 C CNN
F 3 "" H 2400 1400 50  0001 C CNN
	1    2400 1400
	0    1    1    0   
$EndComp
$Comp
L device:R R13
U 1 1
P 2400 2950
F 0 "R13" V 2400 2900 50  0000 L CNN
F 1 "820" V 2470 2905 50  0000 L CNN
F 2 "" V 2330 2950 50  0001 C CNN
F 3 "" H 2400 2950 50  0001 C CNN
	1    2400 2950
	1    0    0    -1  
$EndComp
$Comp
L device:R R12
U 1 1
P 2400 1700
F 0 "R12" V 2400 1650 50  0000 L CNN
F 1 "820" V 2470 1655 50  0000 L CNN
F 2 "" V 2330 1700 50  0001 C CNN
F 3 "" H 2400 1700 50  0001 C CNN
	1    2400 1700
	1    0    0    -1  
$EndComp
Wire Wire Line
	2400 1250 2400 1100
Wire Wire Line
	2400 1100 2200 1100
Connection ~ 2200 1100
Wire Wire Line
	2200 1100 2200 1050
Wire Wire Line
	2400 1850 2200 1850
Wire Wire Line
	2200 1850 2200 1800
Connection ~ 2200 1800
Wire Wire Line
	2400 2500 2400 2300
Wire Wire Line
	2400 2300 2200 2300
Connection ~ 2200 2300
Wire Wire Line
	2400 3100 2400 3150
Wire Wire Line
	2400 3150 2200 3150
Wire Wire Line
	2200 3150 2200 3050
Connection ~ 2200 3050
Text Notes 5600 5100 1    50   ~ 0
5V
Text Notes 5700 5100 1    50   ~ 0
GND
$Comp
L Connector:Conn_01x03_Male J7
U 1 1
P 5150 4200
F 0 "J7" H 5100 4150 50  0000 C CNN
F 1 "SDA/DHT" H 5150 4050 50  0000 C CNN
F 2 "" H 5150 4200 50  0001 C CNN
F 3 "" H 5150 4200 50  0001 C CNN
	1    5150 4200
	1    0    0    -1  
$EndComp
Wire Wire Line
	7050 3750 6050 3750
Connection ~ 7050 3750
Wire Wire Line
	5450 3750 5450 3850
Wire Wire Line
	5350 3850 5350 4100
Wire Wire Line
	5450 3850 5450 4600
Wire Wire Line
	5400 3650 5400 4300
Wire Wire Line
	5400 4300 5350 4300
Wire Wire Line
	5400 3650 7050 3650
Wire Wire Line
	5350 4200 5350 4600
Wire Wire Line
	5550 3500 5550 4600
Wire Wire Line
	5650 3450 5650 4600
Wire Wire Line
	5550 3500 6150 3500
Wire Wire Line
	6150 3500 6150 4600
Wire Wire Line
	6250 3450 6250 4600
Wire Wire Line
	6250 3450 5650 3450
$Comp
L Connector:Conn_01x03_Male J8
U 1 1
P 5750 4200
F 0 "J8" H 5700 4150 50  0000 C CNN
F 1 "SDA/DHT" H 5750 4050 50  0000 C CNN
F 2 "" H 5750 4200 50  0001 C CNN
F 3 "" H 5750 4200 50  0001 C CNN
	1    5750 4200
	1    0    0    -1  
$EndComp
Wire Wire Line
	5350 3850 5950 3850
Wire Wire Line
	6650 4300 5950 4300
Wire Wire Line
	6650 3600 6650 4300
Wire Wire Line
	5950 4200 5950 4600
Wire Wire Line
	5950 3850 5950 4100
Connection ~ 5950 3850
Wire Wire Line
	5950 3850 7150 3850
Wire Wire Line
	6050 4600 6050 3750
Connection ~ 6050 3750
Wire Wire Line
	6050 3750 5450 3750
Text Notes 6100 5100 1    50   ~ 0
SCL
Text Notes 6000 5300 1    50   ~ 0
SDA/DHT
Text Notes 6200 5100 1    50   ~ 0
5V
Text Notes 6300 5100 1    50   ~ 0
GND
Wire Wire Line
	10100 3450 9900 3450
Wire Wire Line
	9700 2650 9700 2850
Wire Wire Line
	9800 2700 9800 2850
Wire Wire Line
	9900 2800 9900 2850
$EndSCHEMATC
